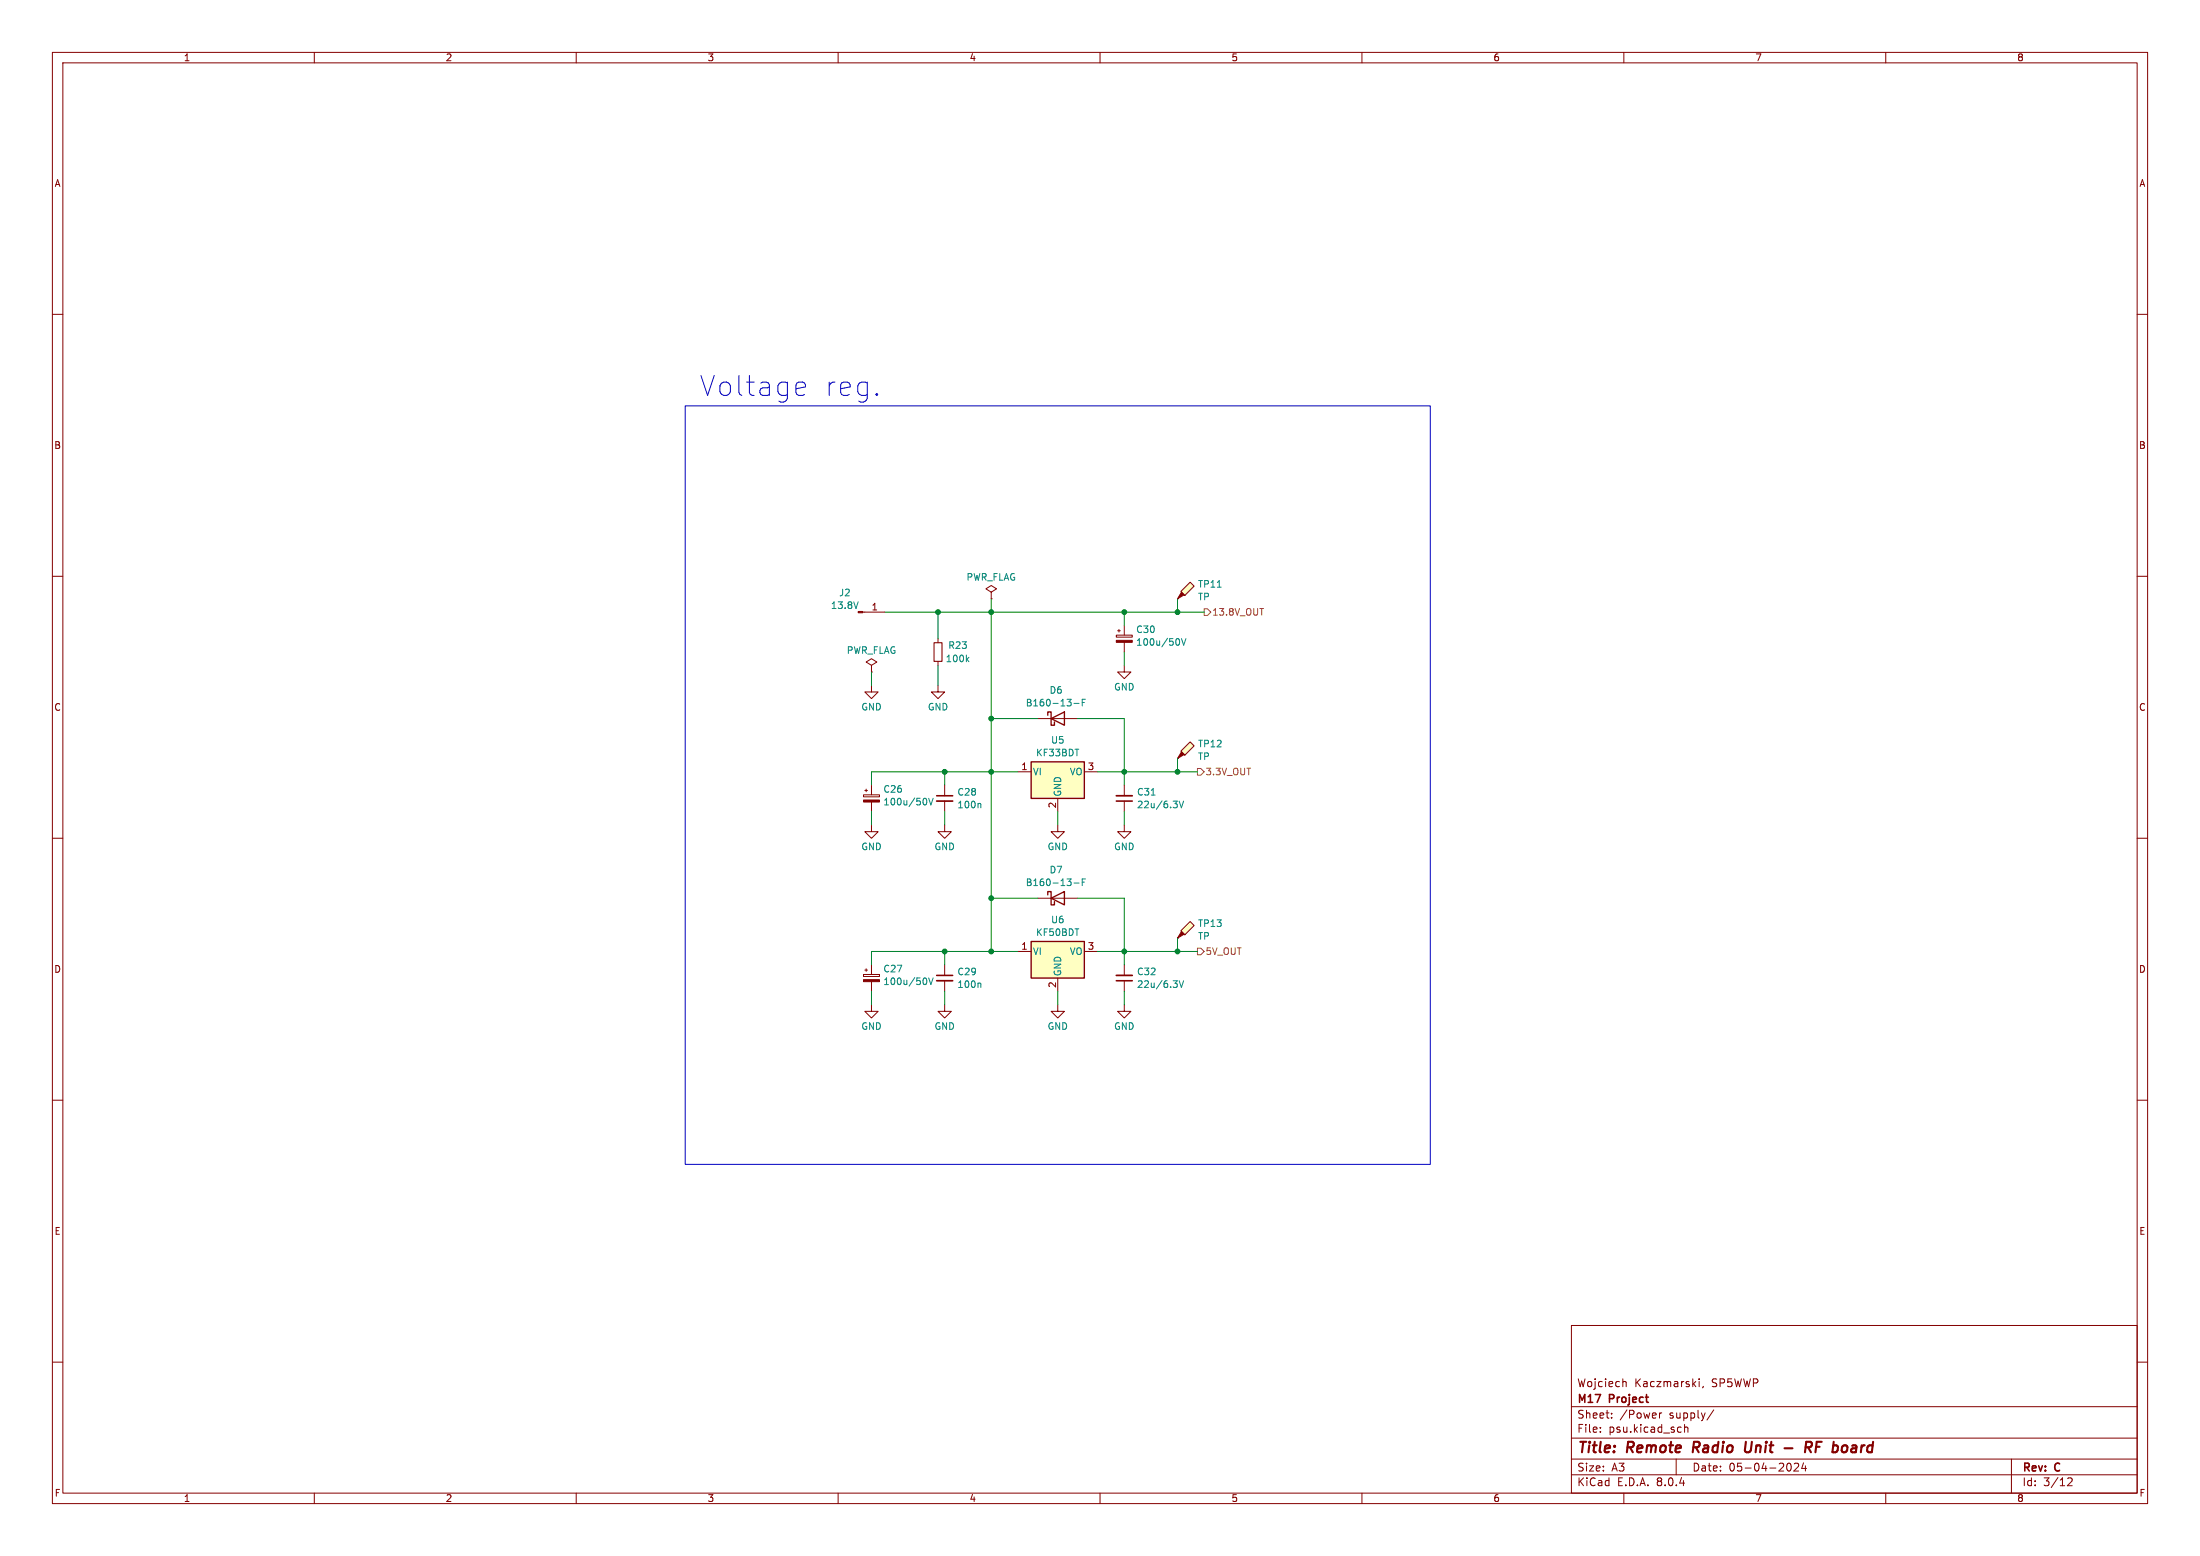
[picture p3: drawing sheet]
<svg xmlns="http://www.w3.org/2000/svg" width="420mm" height="297mm" viewBox="0 0 420 297" stroke-linecap="round" stroke-linejoin="round" font-family="sans-serif">
<g fill="none" stroke="#840000" stroke-width=".19">
<path d="M10 10h400v277h-400zM12 12h396v273h-396zM60 10v2M110 10v2M160 10v2M210 10v2M260 10v2M310 10v2M360 10v2M10 60h2M408 60h2M10 110h2"/>
<path d="M408 110h2M166.4 127l1-.6-1-.7-1 .7 1 .6v1.3M166.4 128.3h.1M166.4 130.8v1.3h1.2l-1.2 1.3-1.3-1.3h1.3M179.1 130.8v1.3h1.2l-1.2 1.3-1.3-1.3h1.3M179.1 121.9v.8M179.1 126.2v.8M10 160h2M166.4 157.5v1.3h1.2l-1.2 1.2-1.3-1.2h1.3M180.3 157.5v1.3h1.3l-1.3 1.2-1.2-1.2h1.2M201.9 157.5v1.3h1.3l-1.3 1.2-1.2-1.2h1.2M214.6 149.9v2"/>
<path d="M214.6 152.9v2M408 160h2M198.1 171.5h7.6M164.8 186h3.1v.4h-3.1zM165.1 185.2h.5M165.4 184.9v.5M166.4 184.2v1.8M166.4 187.4v1.8M10 210h2M408 210h2M10 260h2M300 253h108v32h-108z"/>
<path d="M408 260h2M300 278.5h108M300 274.5h108M300 268.5h108M305.5 273.2v.2M305.5 272.5v.1M307.7 270.5v.2M307.7 269.8v.1M310 263.7h.2l.2 .2v.8M316.8 269.7v1M317.2 269.7l-.3 .1-.1 .2M320 278.5v3"/>
<path d="M320.8 272.4l.1 .1M320.9 273.3l-.1 .1M321.6 271.9v1.5M321.6 272.5l.2-.1 .4 .1v.9M324.4 263.2v.1M324.4 263.7v1M325.2 264.6l-.2 .3M327.2 269.1l-1.3 1.9M341.3 279.4l.1-.1a.8 .8 0 0 1 .6 .7 .8 .8 0 0 1-.6 .8l-.1-.1M342.5 279.4l.6-.1 .2 .1 .1 .3-1 1.1h1M344.3 279.2l-.4 1.1h1M344.7 279.8v1"/>
<path d="M384 278.5v6.5M60 285v2M110 285v2M160 285v2M210 285v2M260 285v2M300 281.5h108M310 285v2M360 285v2M394.7 282.2l.6-.1 .2 .1 .1 .3-.9 1.1h.9"/>
</g>
<path d="M323.4 275.2l-.3 2M333.3 275.2l-.2 1.6 .2 .3a.66 .66 0 0 0 .8-.1M340.7 276.4h1.5M344.7 276.3h.8a.55 .55 0 0 0 .4-.5 .55 .55 0 0 0-.3-.6h-.8l-.2 2M345.2 276.3l.5 .9M346.7 276.2h.7M347.8 275.2h-1l-.2 2" fill="none" stroke="#840000" stroke-width=".4"/>
<path d="M200 170.8v-.6h.7v2.5h.6v-.6M200.7 171.5l2.5-1.3v2.5z" fill="none" stroke="#840000" stroke-width=".25"/>
<path d="M184.6 125.8l.4 .5M185 125.5l-.5 .4M219.8 151.8h.7M224 152.9h.7l-.4 .5M224.6 153.5l.1 .1-.1 .5M225.1 152.9l.4 1.3 .5-1.3M205 168.6h1M206.6 168.4h.4M207.2 167.8h-.6v1.2M176.6 186.7a.79 .79 0 0 1 0 1.2M177.3 186.7l.4 1.2 .4-1.2" fill="none" stroke="#008484" stroke-width=".19"/>
<path d="M213.1 151.9h3.1" fill="none" stroke="#840000" stroke-width=".33"/>
<path d="M213.1 152.9h3.1" fill="none" stroke="#840000" stroke-width=".3"/>
<path d="M178.3 122.7h1.5v3.5h-1.5z" fill="none" stroke="#840000" stroke-width=".2"/>
<path d="M164.8 187h3.1v.4h-3.1z" fill="#840000" stroke="#840000" stroke-width=".19"/>
<path d="M196.8 145.4h10.2v7h-10.2z" fill="#ffffc2"/>
<path d="M196.8 145.4h10.2v7h-10.2z" fill="none" stroke="#840000" stroke-width=".25"/>
<path d="M194.3 147.3h2.5M201.9 152.4v2.5M207 147.3h2.5M214.6 157.5v1.3h1.3l-1.3 1.2-1.2-1.2h1.2M166.4 191.8v1.2h1.2l-1.2 1.3-1.3-1.3h1.3M180.3 191.8v1.2h1.3l-1.3 1.3-1.2-1.3h1.2" fill="none" stroke="#840000" stroke-width=".19"/>
<path d="M196.8 179.7h10.2v7h-10.2z" fill="#ffffc2"/>
<path d="M196.8 179.7h10.2v7h-10.2z" fill="none" stroke="#840000" stroke-width=".25"/>
<path d="M194.3 181.6h2.5M201.9 186.7v2.5M207 181.6h2.5" fill="none" stroke="#840000" stroke-width=".19"/>
<path d="M225.4 112.9l1.8-1.8 .8 .8-1.8 1.8z" fill="#ffffc2"/>
<g fill="#840000" stroke="#840000" stroke-width=".19">
<path d="M225.6 113l.5 .5-1.3 .8z"/>
<path d="M213.1 122.2h3.1v.4h-3.1z"/>
<path d="M164.8 152.7h3.1v.4h-3.1z"/>
<path d="M163.8 116.7h.9v.3h-.9z"/>
</g>
<g fill="none" stroke="#840000" stroke-width=".19">
<path d="M164.7 116.8h4.2M189.2 113l1-.6-1-.6-1 .6 1 .6v1.3M189.2 114.3h.1M214.6 119.4v1.8M224.8 114.3h.1M225.4 112.9l1.8-1.8 .8 .8-1.8 1.8zM213.1 121.2h3.1v.4h-3.1zM213.4 120.4h.5M213.6 120.1v.6M214.6 122.6v1.9M164.8 151.7h3.1v.4h-3.1zM165.1 150.9h.5"/>
<path d="M165.4 150.6v.5M166.4 149.9v1.8M166.4 153.1v1.8"/>
</g>
<path d="M163.8 114.9l-.4 1.2M232.4 112.1h.7M224.9 121.9a.79 .79 0 0 1 0 1.3M225.5 121.9l.5 1.3 .4-1.3M176.6 152.4a.79 .79 0 0 1 0 1.2M177.3 152.4l.4 1.2 .4-1.2" fill="none" stroke="#008484" stroke-width=".19"/>
<path d="M225.4 143.4l1.8-1.8 .8 .8-1.8 1.7z" fill="#ffffc2"/>
<path d="M225.6 143.5l.5 .5-1.3 .8z" fill="#840000" stroke="#840000" stroke-width=".19"/>
<path d="M198.1 137.2h7.6M214.6 127v1.3h1.3l-1.3 1.2-1.2-1.2h1.2M180.3 149.9v2M180.3 152.9v2M224.8 144.8h.1M225.4 143.4l1.8-1.8 .8 .8-1.8 1.7zM180.3 184.2v2M180.3 187.2v2M201.9 191.8v1.2h1.3l-1.3 1.3-1.2-1.3h1.2M214.6 191.8v1.2h1.3l-1.3 1.3-1.2-1.3h1.2M214.6 184.2v2M214.6 187.2v2" fill="none" stroke="#840000" stroke-width=".19"/>
<path d="M200 136.5v-.6h.7v2.5h.6v-.6M200.7 137.2l2.5-1.3v2.5z" fill="none" stroke="#840000" stroke-width=".25"/>
<path d="M205 134.3h1M206.6 134.1h.4M207.2 133.5h-.6v1.2M187.1 153.4l.2 .1v.7M187.1 187.6l.2 .2v.7M224 187.2h.7l-.4 .5M224.6 187.7l.1 .2-.1 .5M225.1 187.2l.4 1.3 .5-1.3" fill="none" stroke="#008484" stroke-width=".19"/>
<path d="M178.8 152.9h3.1M178.8 187.2h3.1M213.1 186.2h3.1" fill="none" stroke="#840000" stroke-width=".33"/>
<path d="M178.8 151.9h3.1M178.8 186.2h3.1M213.1 187.2h3.1" fill="none" stroke="#840000" stroke-width=".3"/>
<path d="M225.4 177.7l1.8-1.8 .8 .8-1.8 1.7z" fill="#ffffc2"/>
<path d="M225.6 177.8l.5 .5-1.3 .8z" fill="#840000" stroke="#840000" stroke-width=".19"/>
<path d="M224.8 179.1h.1M225.4 177.7l1.8-1.8 .8 .8-1.8 1.7z" fill="none" stroke="#840000" stroke-width=".19"/>
<path d="M229.9 116.2h.6l.6 .6-.6 .7h-.6zM228.6 146.7h.6l.7 .6-.7 .7h-.6zM228.6 181h.6l.7 .6-.7 .6h-.6z" fill="none" stroke="#848400" stroke-width=".19"/>
<path d="M130.8 77.5h142.2v144.7h-142.2zM152.5 72.9h.7l.4 .2 .2 .7-1.8 .4M153.6 75.3l-.4 .2h-.7M167.4 75.1l.2 .2-.2 .2" fill="none" stroke="#0000c2" stroke-width=".19"/>
<g fill="none" stroke="#008400" stroke-width=".19">
<path d="M168.9 116.8h61M179.1 116.8v5.1M189.2 114.3v67.3M214.6 116.8v2.6M224.8 114.3v2.5M166.4 128.3v2.5M179.1 127v3.8M189.2 137.2h8.9M205.7 137.2h8.9v12.7M214.6 124.5v2.5M166.4 154.9v2.6M180.3 147.3v2.6"/>
<path d="M180.3 154.9v2.6M194.3 147.3h-27.9v2.6M201.9 154.9v2.6M209.5 147.3h19.1M214.6 154.9v2.6M224.8 144.8v2.5M189.2 171.5h8.9M205.7 171.5h8.9v12.7M224.8 179.1v2.5M166.4 189.2v2.6M180.3 181.6v2.6M180.3 189.2v2.6"/>
<path d="M194.3 181.6h-27.9v2.6M201.9 189.2v2.6M209.5 181.6h19.1M214.6 189.2v2.6"/>
</g>
<g fill="#008400" stroke="#008400" stroke-width=".19">
<circle cx="214.6" cy="116.8" r=".46"/>
<circle cx="189.2" cy="116.8" r=".46"/>
<circle cx="189.2" cy="137.2" r=".46"/>
<circle cx="179.1" cy="116.8" r=".46"/>
<circle cx="180.3" cy="147.3" r=".46"/>
<circle cx="189.2" cy="147.3" r=".46"/>
<circle cx="224.8" cy="147.3" r=".46"/>
<circle cx="224.8" cy="116.8" r=".46"/>
<circle cx="224.8" cy="181.6" r=".46"/>
<circle cx="214.6" cy="181.6" r=".46"/>
<circle cx="214.6" cy="147.3" r=".46"/>
<circle cx="180.3" cy="181.6" r=".46"/>
<circle cx="189.2" cy="181.6" r=".46"/>
<circle cx="189.2" cy="171.5" r=".46"/>
</g>
<g font-size="5.3" fill="#0000c2">
<text x="133.3" y="76">Voltage</text>
<text x="157" y="76">reg.</text>
</g>
<g font-size="2.8" fill="#840000">
<text x="301" y="277.9">Title:</text>
<text x="310.6" y="277.9">Remote</text>
<text x="324" y="277.9">Radio</text>
<text x="334.7" y="277.9">Unit</text>
<text x="347.8" y="277.9">RF</text>
<text x="353.9" y="277.9">board</text>
</g>
<g font-size="2.1" fill="#840000">
<text x="301" y="268.2">M17</text>
<text x="301" y="265">Wojciech</text>
<text x="307.3" y="268.2">Project</text>
<text x="312" y="265">Kaczmarski,</text>
<text x="326.8" y="265">SP5WWP</text>
<text x="301" y="273.7">File:</text>
<text x="301" y="271">Sheet:</text>
<text x="307.1" y="273.7">psu.kicad_sch</text>
<text x="309.2" y="271">/Power</text>
<text x="318.7" y="271">supply/</text>
<text x="301" y="281.1">Size:</text>
<text x="307.6" y="281.1">A3</text>
<text x="323" y="281.1">Date:</text>
<text x="330" y="281.1">05-04-2024</text>
<text x="386" y="281.3">Rev:</text>
<text x="392.4" y="281.3">C</text>
<text x="301" y="283.9">KiCad</text>
<text x="308.7" y="283.9">E.D.A.</text>
<text x="316.3" y="283.9">8.0.4</text>
<text x="386" y="283.9">Id:</text>
<text x="390.1" y="283.9">3/12</text>
</g>
<g font-size="1.8" fill="#840000">
<text x="35" y="11.9">1</text>
<text x="85" y="11.9">2</text>
<text x="135" y="11.9">3</text>
<text x="185" y="11.9">4</text>
<text x="235" y="11.9">5</text>
<text x="285" y="11.9">6</text>
<text x="335" y="11.9">7</text>
<text x="385" y="11.9">8</text>
<text x="10.3" y="35.9">A</text>
<text x="408.3" y="35.9">A</text>
<text x="10.3" y="85.9">B</text>
<text x="408.2" y="85.9">B</text>
<text x="166.3" y="116.6">1</text>
<text x="10.3" y="135.9">C</text>
<text x="408.2" y="135.9">C</text>
<text x="194.9" y="147.1">1</text>
<text x="207.6" y="147.1">3</text>
<text x="201.7" y="154.4" transform="rotate(-90 201.7 154.4)">2</text>
<text x="10.3" y="185.9">D</text>
<text x="194.9" y="181.4">1</text>
<text x="207.6" y="181.4">3</text>
<text x="408.2" y="185.9">D</text>
<text x="201.7" y="188.7" transform="rotate(-90 201.7 188.7)">2</text>
<text x="10.3" y="235.9">E</text>
<text x="408.3" y="235.9">E</text>
<text x="10.3" y="285.9">F</text>
<text x="35" y="286.9">1</text>
<text x="85" y="286.9">2</text>
<text x="135" y="286.9">3</text>
<text x="185" y="286.9">4</text>
<text x="235" y="286.9">5</text>
<text x="285" y="286.9">6</text>
<text x="335" y="286.9">7</text>
<text x="385" y="286.9">8</text>
<text x="408.3" y="285.9">F</text>
</g>
<g font-size="1.8" fill="#008484">
<text x="184.4" y="111">PWR_FLAG</text>
<text x="228.6" y="112.4">TP11</text>
<text x="158.5" y="116.4">13.8V</text>
<text x="160.1" y="114">J2</text>
<text x="228.6" y="114.8">TP</text>
<text x="161.6" y="125">PWR_FLAG</text>
<text x="180.9" y="124.1">R23</text>
<text x="216.8" y="121">C30</text>
<text x="216.8" y="123.4">100u/50V</text>
<text x="180.4" y="126.6">100k</text>
<text x="212.6" y="132">GND</text>
<text x="164.3" y="135.8">GND</text>
<text x="177" y="135.8">GND</text>
<text x="195.7" y="135">B160-13-F</text>
<text x="200.3" y="132.6">D6</text>
<text x="200.6" y="142.1">U5</text>
<text x="228.6" y="142.8">TP12</text>
<text x="197.1" y="148.2">VI</text>
<text x="197.7" y="144.6">KF33BDT</text>
<text x="204.1" y="148.2">VO</text>
<text x="228.6" y="145.3">TP</text>
<text x="168.5" y="151.5">C26</text>
<text x="168.5" y="153.9">100u/50V</text>
<text x="182.7" y="154.5">100n</text>
<text x="182.7" y="152.1">C28</text>
<text x="202.8" y="152.1" transform="rotate(-90 202.8 152.1)">GND</text>
<text x="217" y="154.5">22u/6.3V</text>
<text x="217" y="152">C31</text>
<text x="164.3" y="162.5">GND</text>
<text x="178.3" y="162.5">GND</text>
<text x="199.9" y="162.5">GND</text>
<text x="200.3" y="166.9">D7</text>
<text x="212.6" y="162.5">GND</text>
<text x="195.7" y="169.3">B160-13-F</text>
<text x="197.7" y="178.8">KF50BDT</text>
<text x="200.6" y="176.4">U6</text>
<text x="228.6" y="177.1">TP13</text>
<text x="228.6" y="179.6">TP</text>
<text x="168.5" y="185.8">C27</text>
<text x="197.1" y="182.5">VI</text>
<text x="204.1" y="182.5">VO</text>
<text x="168.5" y="188.2">100u/50V</text>
<text x="182.7" y="188.8">100n</text>
<text x="182.7" y="186.3">C29</text>
<text x="202.8" y="186.4" transform="rotate(-90 202.8 186.4)">GND</text>
<text x="217" y="188.8">22u/6.3V</text>
<text x="217" y="186.3">C32</text>
<text x="164.3" y="196.8">GND</text>
<text x="178.3" y="196.8">GND</text>
<text x="199.9" y="196.8">GND</text>
<text x="212.6" y="196.8">GND</text>
</g>
<g font-size="1.8" fill="#848400">
<text x="231.3" y="117.7">13.8V_OUT</text>
<text x="230.1" y="148.2">3.3V_OUT</text>
<text x="230.1" y="182.5">5V_OUT</text>
</g>
</svg>
